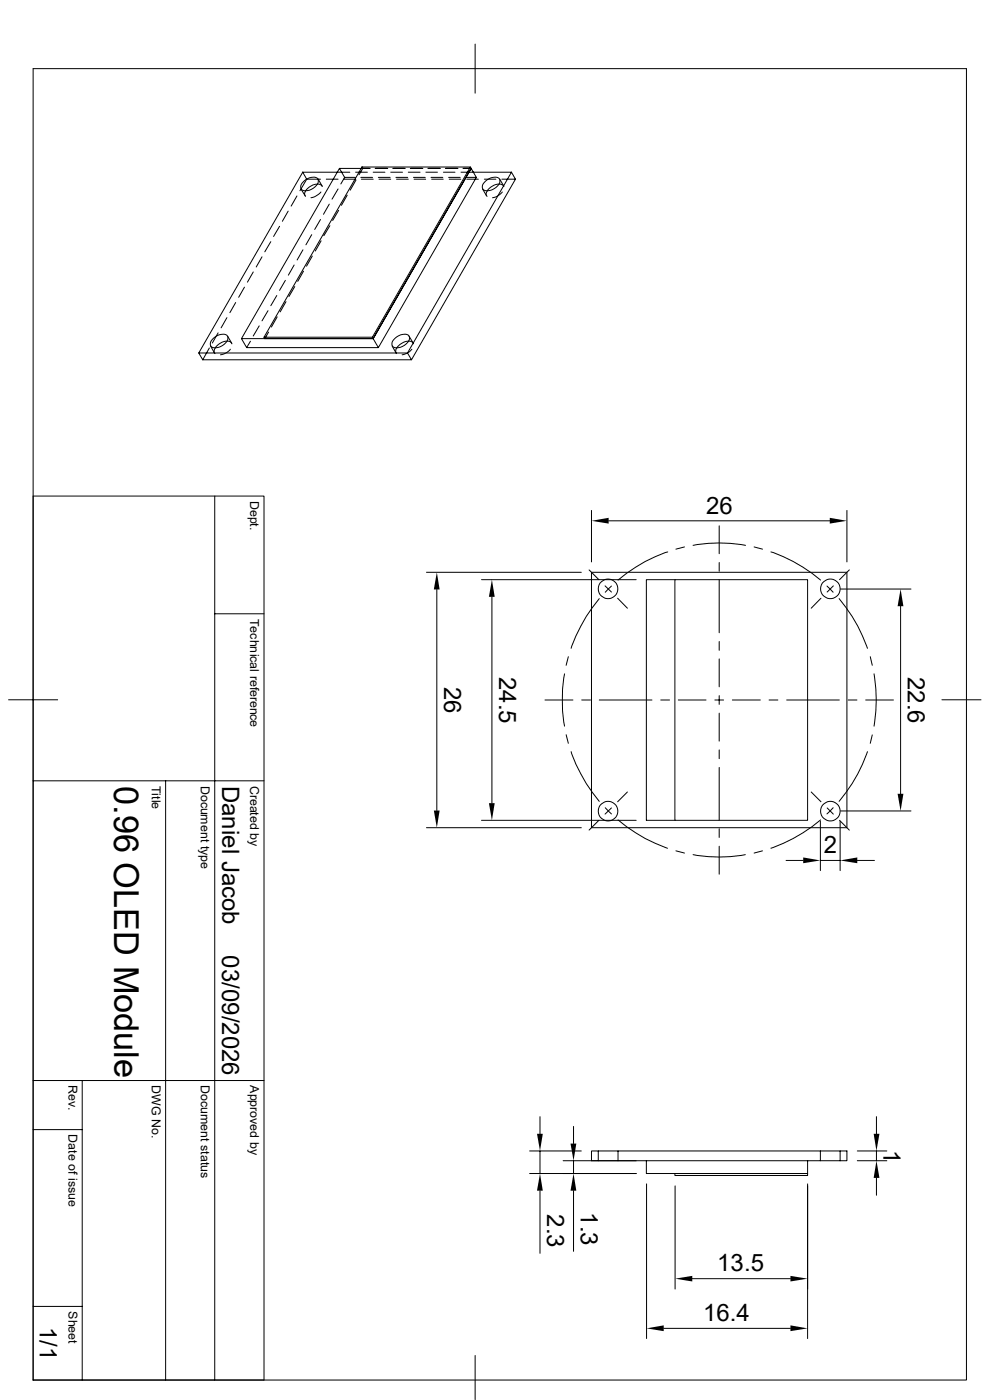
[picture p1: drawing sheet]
<svg xmlns="http://www.w3.org/2000/svg" width="210mm" height="297mm" viewBox="0 0 210 297" stroke-linecap="round" stroke-linejoin="round" font-family="sans-serif">
<g fill="none" stroke="#000" stroke-width=".21">
<path d="M7 14.6h198v278.2h-198zM100.8 9.4v10.4M64.2 36.5l-22 38.4 .8 1.4M64.2 36.5l.9 1.5M64.2 36.5h10M64.6 38.4a2.54 2.54 0 0 1 2.7-.6l.1 .2a1.86 1.86 0 0 1-1.4 2.2l-1.1 .3a.97 .97 0 0 1-1.1-.7 .97 .97 0 0 1 .5-1.1zM65.1 38l-1.5 2.5M65.1 38h2.9M67.4 39.1a2.72 2.72 0 0 0-2.8 2.2l.2 .4M67.4 39l.5 .2 .5 .4M67.5 38l.8 1.5M69.2 38h2.5"/>
<path d="M72 35.7l-20.8 36.1 1.1 1.9M72 35.7l1.1 1.9M72 35.7h6.5M72.9 38h2.5M73.1 37.6l-.8 1.4M73.1 37.6h2.2M75.4 36.5h2.5M75.5 38.2l-1.2 2.1M76.5 37.6h2.5M76.7 38h2.5M76.8 35.4h23l.1 .3-20.7 36.1h-28M76.8 35.4l.2 .3-.8 1.4"/>
<path d="M76.8 35.4l-20.8 36.1M79.2 36.5h2.5M79.6 35.7h2.7M80.3 37.6h2.5M80.4 38h2.5M82.9 36.5h2.5M83.3 35.7h2.7M84 37.6h2.5M84.1 38h2.5M86.6 36.5h2.5M87 35.7h2.7M87.7 37.6h2.5"/>
<path d="M87.8 38h2.5M90.3 36.5h2.5M90.8 35.7h2.6M91.4 37.6h2.5M91.6 38h2.4M94.1 36.5h2.4M94.5 35.7h2.7M95.2 37.6h2.4M95.3 38h2.4M97.8 36.5h10.7M98.2 35.7h1.7M98.9 37.6h2.1"/>
<path d="M99 38h2.5M99.8 35.4l-20.8 36.1 .2 .3h-23M99.9 35.7l1.1 1.9-20.7 36.1M99.9 35.7l-20.7 36.1 1.1 1.9h-28M102.7 38h2.5M103.1 38.4a2.54 2.54 0 0 1 2.7-.6l.2 .2a1.86 1.86 0 0 1-1.4 2.2l-1.2 .3a.97 .97 0 0 1-1.1-.7 .97 .97 0 0 1 .5-1.1zM105.9 39l.6 .2 .4 .4M105.9 39.1a2.81 2.81 0 0 0-2.8 2.2l.2 .4M106 38l.8 1.5M106.5 38h2.8M108.5 36.5l.8 1.5-22 38.3M108.5 36.5l-22.1 38.4 .9 1.4h-44.3"/>
<path d="M53.7 57.7l-1.2 2.2M55.6 54.5l-1.2 2.1M57.4 51.3l-1.2 2.1M59.3 48l-1.3 2.2M60.5 59.5l-1.2 2.1M61.1 44.8l-1.2 2.1M62.4 56.2l-1.2 2.2M63 41.6l-1.2 2.1M63.8 40.1l.9 1.4M64.3 53l-1.3 2.2M64.4 57.5l-1.2 2.2M66.1 49.8l-1.2 2.1"/>
<path d="M66.3 54.3l-1.3 2.2M68 46.6l-1.2 2.1M68.1 40.7a3.7 3.7 0 0 1-2.1 1.3M68.1 51.1l-1.2 2.2M69.9 43.3l-1.3 2.2M70 47.9l-1.3 2.1M71.7 40.1l-1.3 2.1M71.8 44.6l-1.2 2.2M73.7 41.4l-1.3 2.2M102.4 40.1l.8 1.4M106.6 40.7a3.4 3.4 0 0 1-2.1 1.3M42.2 74.9h44.2"/>
<path d="M44.4 73.8l-1.4 2.5M44.7 73.4l.8 1.5M45.4 71.7a2.54 2.54 0 0 1 2.7-.6l.2 .2a1.86 1.86 0 0 1-1.4 2.2l-1.2 .3a.97 .97 0 0 1-1.1-.6 .97 .97 0 0 1 .5-1.2zM46.3 70.6l-1.3 2.2M48.1 67.4l-1.2 2.2M48.2 72.4a2.79 2.79 0 0 0-2.8 2.3l.2 .3M48.2 72.3l.6 .2 .4 .4M48.3 71.3l.8 1.5M48.9 74.1a3.1 3.1 0 0 1-2.1 1.2M50 64.2l-1.2 2.1M51.9 60.9l-1.3 2.2M53.1 72.4l-.8 1.3"/>
<path d="M55 69.1l-1.3 2.2M56.9 65.9l-1.3 2.2M57 70.4l-.8 1.4M58.7 62.7l-1.3 2.2M58.8 67.2l-1.2 2.2M60.7 64l-1.3 2.2M62.5 60.8l-1.2 2.1M79 71.5h-23l.2 .3M83.2 73.4l.8 1.5M83.9 71.7a2.54 2.54 0 0 1 2.8-.6l.1 .2a1.86 1.86 0 0 1-1.4 2.2l-1.2 .3a.97 .97 0 0 1-1.1-.6 .97 .97 0 0 1 .5-1.2zM86.7 72.4a2.95 2.95 0 0 0-2.8 2l.2 .6M86.7 72.3l.6 .2 .4 .4"/>
<path d="M86.8 71.3l.9 1.5M87.4 74.1a3.1 3.1 0 0 1-2.1 1.2M7 105.2h49v187.6h-49M45.6 105.2v187.6M125.5 108.3v10.9M129.1 110.5h46.9M141.6 117.1a30.8 30.8 0 0 0-10.5 6M145.2 116l-1.8 .5M147 115.7a30.8 30.8 0 0 1 11.2 0M152.6 111.5v6M152.6 119.3v1.9M160 116l1.8 .5"/>
<path d="M163.5 117.1a31.8 31.8 0 0 1 10.6 6M179.7 108.3v10.9M45.6 130.2h10.4M90.5 121.4h32.8M92.7 125.1v46.9M102.2 123h32.8M104.4 126.6v43.8M120.6 139.3l-.5 1.8M125 120.9l2 2.1M125.5 121.4h54.2v54.2h-54.2zM127.1 127a34 34 0 0 0-5.9 10.5M128.4 124.3l1.3 1.3"/>
<path d="M129.7 124.3l-1.3 1.3M131 126.9l2.1 2.1M143.2 123h28.1v51h-28.1zM143.2 123h-6.1v51h6.1M152.6 123.1v11.1M152.6 136.1v1.9M152.6 139.8v5.9M174.2 126.9l-2.1 2.1M175.4 124.3l1.3 1.3M176.8 124.3l-1.3 1.3M178 127a33.2 33.2 0 0 1 6 10.5M178.3 125h15"/>
<path d="M180.2 120.9l-2.1 2.1M184.6 139.3l.4 1.8M191.1 128.6v39.8M1.8 148.5h10.4M115.6 148.5h5.9M119.8 143a33.3 33.3 0 0 0 0 11.1M120.1 155.9l.5 1.8M121.2 159.5a34 34 0 0 0 5.9 10.5M123.4 148.5h1.9M127.1 148.5h11.2M140.2 148.5h1.8M143.9 148.5h5.9"/>
<path d="M151.6 148.5h1.9M152.6 147.6v1.8M152.6 151.3v5.9M152.6 159.1v1.9M155.4 148.5h5.9M163.2 148.5h1.8M166.9 148.5h11.2M179.9 148.5h1.9M183.6 148.5h5.9M184 159.5a33.2 33.2 0 0 1-6 10.5M185 155.9l-.4 1.8M185.4 143a33.3 33.3 0 0 1 0 11.1"/>
<path d="M199.8 148.5h8.3M7 165.7h49M35.1 165.7v127.1M90.5 175.6h32.8M102.2 174h32.8M127 174l-2 2.1M128.4 171.4l1.3 1.3M129.7 171.4l-1.3 1.3M131.1 173.9a32.5 32.5 0 0 0 10.5 6.1M133.1 168l-2.1 2.1M152.6 162.8v11.1M152.6 175.8v1.9"/>
<path d="M152.6 179.5v6M172.1 168l2.1 2.1M174 174.2v10.5M174.1 173.9a33.2 33.2 0 0 1-10.6 6.1M175.5 171.4l1.3 1.3M176.7 171.4l-1.3 1.3M178.1 174l2.1 2.1M178.2 174.2v10.5M178.3 172h15M143.4 180.5l1.8 .5M147 181.3a30.5 30.5 0 0 0 11.1 0M161.8 180.5l-1.8 .5"/>
<path d="M166.8 182.5h3.6M174 182.5h4.2M181.9 182.5h3.6M7 239.6h10.4M7 229.2h49M17.4 229.2v63.6M114.6 236.9v3.6M121.7 239v3.6M185.9 236.9v3.6M112.4 244.2h10.9M112.4 249h22.6M114.6 244.2v4.8"/>
<path d="M114.6 252.6v13.3M119.5 246.3h15.5M121.7 246.3v2.7M121.7 252.6v12.9M125.5 244.2h54.2v2.1h-54.2zM126.9 244.2v2.1M131.1 244.2v2.1M137.1 246.3v2.7h34.2v-2.7M137.2 251.2v32.8M143.2 249h28.1v.4h-28.1zM143.2 251.6v21.9M171.3 251.2v32.8"/>
<path d="M174 244.2v2.1M178.2 244.2v2.1M181.9 244.2h6.2M181.9 246.3h6.2M185.9 244.2v2.1M185.9 249.9v3.7M7 277.2h10.4M146.9 271.3h20.8M100.8 287.6v9.3M140.8 281.8h26.9"/>
<circle cx="129" cy="124.9" r="2.06"/>
<circle cx="176.2" cy="124.9" r="2.06"/>
<circle cx="129" cy="172.1" r="2.06"/>
<circle cx="176.2" cy="172.1" r="2.06"/>
</g>
<g fill="#000">
<path d="M125.5 110.5l3.6-.6v1.2zM176 109.9l3.7 .6-3.7 .6zM92.7 121.4l.6 3.7h-1.3zM104.4 123l.5 3.6h-1.2zM191.1 125l.5 3.6h-1.2zM92 172h1.3l-.6 3.6zM103.7 170.4h1.2l-.5 3.6zM190.4 168.4h1.2l-.5 3.6zM170.4 181.9l3.6 .6-3.6 .6zM178.2 182.5l3.7-.6v1.2zM113.9 240.5h1.2l-.5 3.7zM114.6 249l.5 3.6h-1.2z"/>
<path d="M121 242.6h1.3l-.6 3.7zM121.7 249l.6 3.6h-1.3zM185.3 240.5h1.3l-.7 3.7zM185.9 246.3l.7 3.6h-1.3zM143.2 271.3l3.7-.6v1.2zM167.7 270.7l3.6 .6-3.6 .6zM137.2 281.8l3.6-.6v1.2zM167.7 281.2l3.6 .6-3.6 .6z"/>
</g>
<text font-size="7.3" x="24.2" y="166.7" transform="rotate(90 24.2 166.7)">0.96 OLED Module</text>
<g font-size="5.1">
<text x="149.8" y="109">26</text>
<text x="105.9" y="143.6" transform="rotate(90 105.9 143.6)">24.5</text>
<text x="192.6" y="143.6" transform="rotate(90 192.6 143.6)">22.6</text>
<text x="94.2" y="145.7" transform="rotate(90 94.2 145.7)">26</text>
<text x="47.1" y="166.7" transform="rotate(90 47.1 166.7)">Daniel Jacob</text>
<text x="174.8" y="181.1">2</text>
<text x="47.1" y="202.7" transform="rotate(90 47.1 202.7)">03/09/2026</text>
<text x="187.4" y="244" transform="rotate(90 187.4 244)">1</text>
<text x="116.1" y="257.6" transform="rotate(90 116.1 257.6)">2.3</text>
<text x="123.2" y="257.2" transform="rotate(90 123.2 257.2)">1.3</text>
<text x="152.1" y="269.7">13.5</text>
<text x="8.4" y="281.4" transform="rotate(90 8.4 281.4)">1/1</text>
<text x="149.1" y="280.3">16.4</text>
</g>
<g font-size="2.6">
<text x="53.1" y="106.3" transform="rotate(90 53.1 106.3)">Dept.</text>
<text x="53.1" y="131.3" transform="rotate(90 53.1 131.3)">Technical reference</text>
<text x="32.2" y="166.7" transform="rotate(90 32.2 166.7)">Title</text>
<text x="42.6" y="166.7" transform="rotate(90 42.6 166.7)">Document type</text>
<text x="53.1" y="166.7" transform="rotate(90 53.1 166.7)">Created by</text>
<text x="14.5" y="230.2" transform="rotate(90 14.5 230.2)">Rev.</text>
<text x="32.2" y="230.2" transform="rotate(90 32.2 230.2)">DWG No.</text>
<text x="42.6" y="230.2" transform="rotate(90 42.6 230.2)">Document status</text>
<text x="53.1" y="230.2" transform="rotate(90 53.1 230.2)">Approved by</text>
<text x="14.5" y="240.7" transform="rotate(90 14.5 240.7)">Date of issue</text>
<text x="14.5" y="278.2" transform="rotate(90 14.5 278.2)">Sheet</text>
</g>
</svg>
